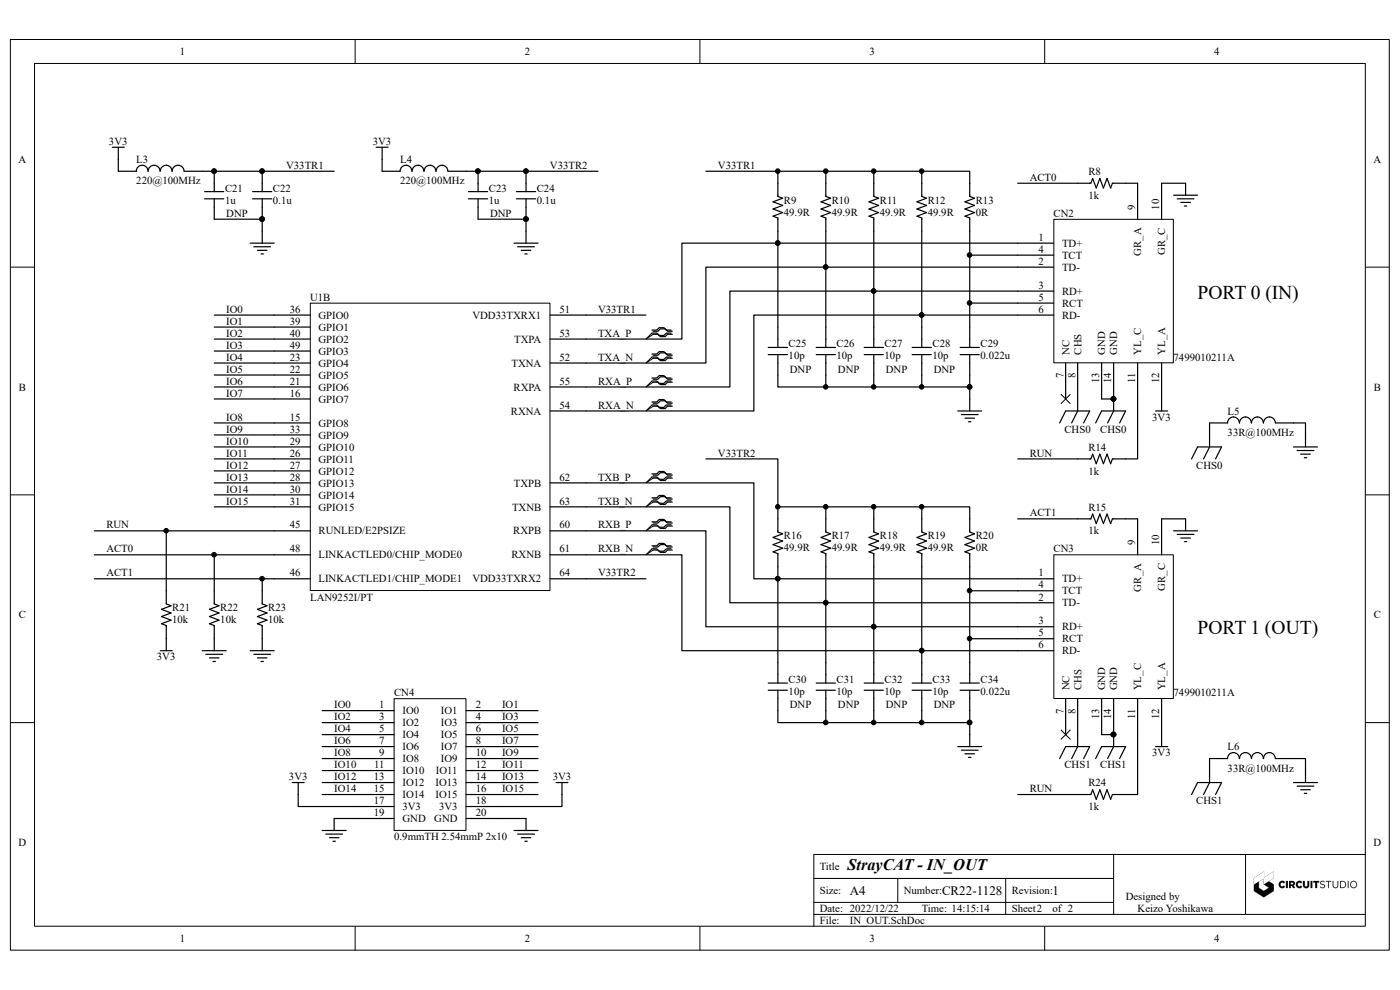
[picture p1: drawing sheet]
# Altium schematic sheet IN_OUT.SchDoc: StrayCAT - IN_OUT
size A4; Organization: Cyrola Incorporated; Address1: WeWork Namba SkyO; Address2: 27th Floor, Namba 5-1-60; Address3: Chuo-ku, Osaka; Address4: 542-0076, JAPAN; DocumentNumber: CR22-1128; Revision: 1; SheetNumber: 2; SheetTotal: 2; PageSetup: Record=PageOptions¦CenterHorizontal=True¦CenterVertical=True¦PrintScale=1.00¦XCorrection=1.00¦YCorrection=1.00¦PrintKind=0¦BorderSize=5000000¦LeftOffset=0¦BottomOffset=0¦Orientation=2¦PaperLength=1000¦PaperWidth=1000¦Scale=100¦PaperSource=7¦PrintQuality=-3¦MediaType=1¦DitherType=10¦PrintScaleMode=1¦PaperKind=A4¦PaperIndex=9

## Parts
C21  1u  [CGA3]
C22  0.1u  [CGA3]
C23  1u  [CGA3]
C24  0.1u  [CGA3]
C25  10p  [CGA3]
C26  10p  [CGA3]
C27  10p  [CGA3]
C28  10p  [CGA3]
C29  0.022u  [CGA3]
C30  10p  [CGA3]
C31  10p  [CGA3]
C32  10p  [CGA3]
C33  10p  [CGA3]
C34  0.022u  [CGA3]
CN2  7499010211A  [7499010211A]
CN3  7499010211A  [7499010211A]
CN4  0.9mmTH 2.54mmP 2x10  [61302021121]
L3  220@100MHz  [BLM18EG221SN1D]
L4  220@100MHz  [BLM18EG221SN1D]
L5  33R@100MHz  [BLM18PG330SN1D]
L6  33R@100MHz  [BLM18PG330SN1D]
R8  1k  [RK73x1J]
R9  49.9R  [RK73x1J]
R10  49.9R  [RK73x1J]
R11  49.9R  [RK73x1J]
R12  49.9R  [RK73x1J]
R13  0R  [RK73x1J]
R14  1k  [RK73x1J]
R15  1k  [RK73x1J]
R16  49.9R  [RK73x1J]
R17  49.9R  [RK73x1J]
R18  49.9R  [RK73x1J]
R19  49.9R  [RK73x1J]
R20  0R  [RK73x1J]
R21  10k  [RK73x1J]
R22  10k  [RK73x1J]
R23  10k  [RK73x1J]
R24  1k  [RK73x1J]
U1  LAN9252I/PT  [TSQFP50P1200X1200X105_HS-65N]  (part B of 2)

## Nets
3V3: CN2.12(YL_A) CN3.12(YL_A) CN4.17(3V3) CN4.18(3V3) L3.1 L4.1 R21.2
CHS0: CN2.8(CHS) CN2.13(GND) CN2.14(GND) L5.1
CHS1: CN3.8(CHS) CN3.13(GND) CN3.14(GND) L6.1
GND: C21.2 C22.2 C23.2 C24.2 C25.2 C26.2 C27.2 C28.2 C29.2 C30.2 C31.2 C32.2 C33.2 C34.2 CN2.10(GR_C) CN3.10(GR_C) CN4.19(GND) CN4.20(GND) L5.2 L6.2 R22.2 R23.2
ACT0: R8.1 R22.1 U1.48(LINKACTLED0/CHIP_MODE0)
ACT1: R15.1 R23.1 U1.46(LINKACTLED1/CHIP_MODE1)
IO0: CN4.1(IO0) U1.36(GPIO0)
IO1: CN4.2(IO1) U1.39(GPIO1)
IO2: CN4.3(IO2) U1.40(GPIO2)
IO3: CN4.4(IO3) U1.49(GPIO3)
IO4: CN4.5(IO4) U1.23(GPIO4)
IO5: CN4.6(IO5) U1.22(GPIO5)
IO6: CN4.7(IO6) U1.21(GPIO6)
IO7: CN4.8(IO7) U1.16(GPIO7)
IO8: CN4.9(IO8) U1.15(GPIO8)
IO9: CN4.10(IO9) U1.33(GPIO9)
IO10: CN4.11(IO10) U1.29(GPIO10)
IO11: CN4.12(IO11) U1.26(GPIO11)
IO12: CN4.13(IO12) U1.27(GPIO12)
IO13: CN4.14(IO13) U1.28(GPIO13)
IO14: CN4.15(IO14) U1.30(GPIO14)
IO15: CN4.16(IO15) U1.31(GPIO15)
RUN: R14.1 R21.1 R24.1 U1.45(RUNLED/E2PSIZE)
RXA_N: C28.1 CN2.6(RD-) R12.2 U1.54(RXNA)
RXA_P: C27.1 CN2.3(RD+) R11.2 U1.55(RXPA)
RXB_N: C33.1 CN3.6(RD-) R19.2 U1.61(RXNB)
RXB_P: C32.1 CN3.3(RD+) R18.2 U1.60(RXPB)
TXA_N: C26.1 CN2.2(TD-) R10.2 U1.52(TXNA)
TXA_P: C25.1 CN2.1(TD+) R9.2 U1.53(TXPA)
TXB_N: C31.1 CN3.2(TD-) R17.2 U1.63(TXNB)
TXB_P: C30.1 CN3.1(TD+) R16.2 U1.62(TXPB)
V33TR1: C21.1 C22.1 L3.2 R9.1 R10.1 R11.1 R12.1 R13.1 U1.51(VDD33TXRX1)
V33TR2: C23.1 C24.1 L4.2 R16.1 R17.1 R18.1 R19.1 R20.1 U1.64(VDD33TXRX2)
NetC29_1: C29.1 CN2.4(TCT) CN2.5(RCT) R13.2
NetC34_1: C34.1 CN3.4(TCT) CN3.5(RCT) R20.2
NetCN2_9: CN2.9(GR_A) R8.2
NetCN2_11: CN2.11(YL_C) R14.2
NetCN3_9: CN3.9(GR_A) R15.2
NetCN3_11: CN3.11(YL_C) R24.2

Not connected (* = marked no-connect by the designer): CN2 7(NC)*; CN3 7(NC)*

## Layout directives
differential pair; differential pair class DIFFPAIR_LAN; net class DIFFPAIR: RXA_N, RXA_P, RXB_N, RXB_P, TXA_N, TXA_P, TXB_N, TXB_P

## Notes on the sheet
- DNP
- (near CN2) PORT 0 (IN)
- (near CN3) PORT 1 (OUT)
- Title
- Size:
- Date:
- A4
- Number:
- Time:
- Revision:
- Sheet
- of
- Designed by
- Keizo Yoshikawa
- File:
